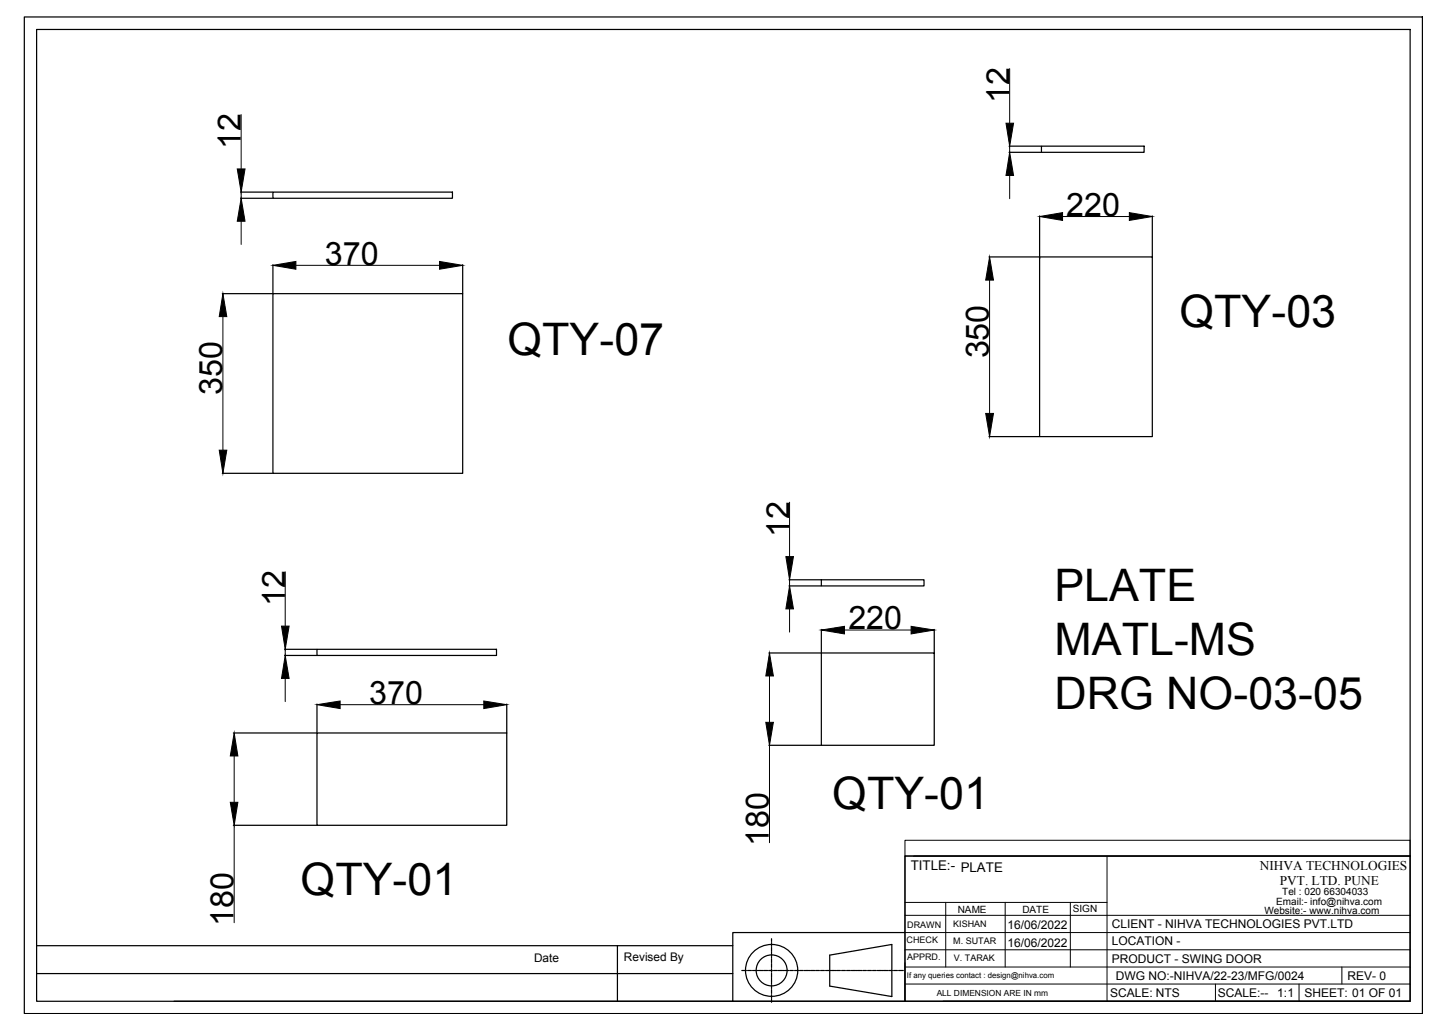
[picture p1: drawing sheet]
<svg xmlns="http://www.w3.org/2000/svg" width="297mm" height="210mm" viewBox="0 0 297 210" stroke-linecap="round" stroke-linejoin="round" font-family="sans-serif">
<!-- layer: 0 -->
<g fill="none" stroke="#000" stroke-width=".25">
<path d="M5 3.5h288.8v205.7h-288.8zM7.6 6.1h283.7v200.6h-283.7zM49.7 39.7h6.6M56.4 39.7h37.1v1.2h-37.1zM208.4 31.4h6.7M208.4 30.2h6.7M215.1 30.2h21.2v1.2h-21.2zM49.7 40.9h6.6M56.4 54.6v5.9M95.6 54.6v5.9M204.3 53h10.4M214.7 53h23.3v37.1h-23.3z"/>
<path d="M214.7 44.6v8.8M238 44.6v8.3M45.9 60.6h10.4M56.4 60.6h39.2v37.1h-39.2zM45.9 97.7h10.4M204.3 90.1h10.4M163 119.7h6.6M169.7 119.7h21.2v1.2h-21.2zM58.8 135.3h6.6M58.8 134h6.6M65.5 134h37.1v1.3h-37.1zM158.8 134.8h10.8"/>
<path d="M163 120.9h6.6M169.7 134.8h23.3v19h-23.3zM169.7 129.9v4.8M193 129.9v4.8M48.2 151.3h17.2M65.5 151.3h39.2v19h-39.2zM65.5 145.3v5.9M104.7 145.3v5.9M158.8 153.8h10.8M48.2 170.3h17.2M186.9 176.7h104.4v30h-104.4zM7.6 195.2h143.8"/>
<path d="M127.5 195.2v11.5M159.4 193.7v.5M159.4 194.3v.2M159.4 194.6v.7M159.4 195.4v.2M159.4 195.7v.7M159.4 196.5v.1M159.4 196.8v.6M159.4 197.6v.1M159.4 197.9v.6M159.4 198.7v.1M159.4 198.9v.7"/>
<path d="M159.4 199.7v.1M171.4 197.1l12.8-2.2v10.8l-12.8-2.2zM186.9 192.5h-35.5v14.2h-115.5M7.6 200.9h143.8M151.4 206.7h35.5M153.2 200.3h.9M154.2 200.3h.2M154.5 200.3h.7M155.3 200.3h.1M155.6 200.3h.6M156.4 200.3h.1M156.7 200.3h.6"/>
<path d="M157.5 200.3h.1M157.7 200.3h.7M158.5 200.3h.2M158.8 200.3h.7M159.4 200v.6M159.4 200.8v.1M159.4 201.1v.6M159.4 201.9v.1M159.4 202.1v.7M159.4 202.9v.2M159.4 203.2v.7M159.4 204v.2"/>
<path d="M159.4 204.3v.7M159.4 205.1v.1M159.4 205.4v.7M159.4 206.2v.1M159.4 206.4v.5M159.6 200.3h.2M159.9 200.3h.7M160.7 200.3h.2M161 200.3h.7M161.8 200.3h.1M162 200.3h.7M162.8 200.3h.2"/>
<path d="M163.1 200.3h.7M163.9 200.3h.2M164.2 200.3h.7M165 200.3h.1M165.3 200.3h.6M166.1 200.3h.1M166.4 200.3h.6M167.2 200.3h.1M167.4 200.3h.7M168.2 200.3h.2M168.5 200.3h.7M169.3 200.3h.1"/>
<path d="M169.6 200.3h.7M170.4 200.3h.1M170.7 200.3h.6M171.5 200.3h.1M171.7 200.3h.7M172.5 200.3h.2M172.8 200.3h.7M173.6 200.3h.2M173.9 200.3h.7M174.7 200.3h.1M174.9 200.3h.7M175.8 200.3h.1"/>
<path d="M176.1 200.3h.6M176.9 200.3h.1M177.1 200.3h.7M177.9 200.3h.1M178.2 200.3h.6M179 200.3h.1M179.3 200.3h.6M180.1 200.3h.1M180.3 200.3h.7M181.2 200.3h.1M181.4 200.3h.7M182.2 200.3h.2"/>
<path d="M182.5 200.3h.7M183.3 200.3h.2M183.6 200.3h.7M184.4 200.3h.1M184.6 200.3h.7M185.4 200.3h.2M185.7 200.3h.9M194.8 206.7h96.5"/>
<circle cx="159.4" cy="200.3" r="3.2"/>
<circle cx="159.4" cy="200.3" r="5.4"/>
</g>
<g fill="none" stroke="#000" stroke-width=".21">
<path d="M208.6 14.2v11.2M49.8 23.7v11.2M49.8 39.7v1.2M208.6 30.2v1.2M208.6 36.2v4.8M49.8 45.7v4.7M61.1 54.8h29.7M204.4 57.8v27.5M219.5 44.7h13.8M46 65.3v27.6M58.9 118v11.2M163.1 103.7v11.2"/>
<path d="M163.1 119.7v1.2M58.9 134v1.3M158.9 139.5v9.6M163.1 125.7v4.8M174.4 130h13.8M48.4 156v9.6M58.9 140v4.8M70.3 145.4h29.6M158.9 153.8v20.1M48.4 170.3v20.1M186.9 173.4h104.4v3.3h-104.4zM186.9 176.7v30"/>
<path d="M188.7 176.7h102.6M228.7 176.7v30M186.9 199.6h104.4M186.9 196h104.4M186.9 192.5h104.4M186.9 188.9h104.4M186.9 186.3h41.8M195.4 186.3v13.3M207.6 186.3v13.3M221.1 186.3v13.3M277.2 199.6v3.5M186.9 203.1h104.4"/>
<path d="M251.1 203.1v3.6M268.3 203.1v3.6"/>
</g>
<g fill="#000" stroke="#000" stroke-width=".21">
<path d="M49 34.9h1.6l-.8 4.8zM208.6 31.4l.8 4.8h-1.6zM207.8 25.4h1.6l-.8 4.8zM49.8 40.9l.8 4.8h-1.6zM56.4 54.8l4.7-.8v1.6zM90.8 54l4.8 .8-4.8 .8zM204.4 53l.8 4.8h-1.6zM214.7 44.7l4.8-.8v1.6zM233.3 43.9l4.7 .8-4.7 .8zM46 60.6l.8 4.7h-1.5zM45.3 92.9h1.5l-.8 4.8zM203.6 85.3h1.6l-.8 4.8z"/>
<path d="M162.3 114.9h1.6l-.8 4.8zM58.2 129.2h1.5l-.8 4.8zM158.9 134.8l.9 4.7h-1.6zM163.1 120.9l.8 4.8h-1.6zM169.7 130l4.7-.7v1.5zM188.2 129.3l4.8 .7-4.8 .8zM48.4 151.3l.7 4.7h-1.5zM58.9 135.3l.8 4.7h-1.5zM65.5 145.4l4.8-.7v1.5zM99.9 144.7l4.8 .7-4.8 .8zM158.2 149.1h1.6l-.9 4.7zM47.6 165.6h1.5l-.7 4.7z"/>
</g>
<g font-size="9.3">
<text x="243.6" y="67.5">QTY-03</text>
<text x="104.8" y="73.3">QTY-07</text>
<text x="217.8" y="124.1">PLATE</text>
<text x="217.8" y="135.2">MATL-MS</text>
<text x="217.8" y="146.4">DRG NO-03-05</text>
<text x="171.9" y="166.9">QTY-01</text>
<text x="62.1" y="184.7">QTY-01</text>
</g>
<g font-size="6.7">
<text x="208.5" y="21.3" transform="rotate(-90 208.5 21.3)">12</text>
<text x="49.7" y="30.8" transform="rotate(-90 49.7 30.8)">12</text>
<text x="220.2" y="44.6">220</text>
<text x="67.1" y="54.6">370</text>
<text x="204.3" y="74" transform="rotate(-90 204.3 74)">350</text>
<text x="45.9" y="81.6" transform="rotate(-90 45.9 81.6)">350</text>
<text x="163.1" y="110.8" transform="rotate(-90 163.1 110.8)">12</text>
<text x="58.9" y="125.1" transform="rotate(-90 58.9 125.1)">12</text>
<text x="175.2" y="129.9">220</text>
<text x="76.3" y="145.3">370</text>
<text x="158.8" y="174.6" transform="rotate(-90 158.8 174.6)">180</text>
<text x="48.2" y="191.1" transform="rotate(-90 48.2 191.1)">180</text>
</g>
<text font-size="2.8" x="188.1" y="179.6">TITLE:- PLATE</text>
<g font-size="2.7">
<text x="260.3" y="179.6">NIHVA TECHNOLOGIES</text>
<text x="264.4" y="182.7">PVT. LTD. PUNE</text>
</g>
<g font-size="2.5">
<text x="208.1" y="191.8">16/06/2022</text>
<text x="229.7" y="191.5">CLIENT - NIHVA TECHNOLOGIES PVT.LTD</text>
<text x="208.1" y="195.4">16/06/2022</text>
<text x="229.6" y="195.1">LOCATION -</text>
<text x="229.6" y="198.7">PRODUCT - SWING DOOR</text>
<text x="230.5" y="202.2">DWG NO:-NIHVA/22-23/MFG/0024</text>
<text x="278.3" y="202.2">REV- 0</text>
<text x="229.3" y="205.8">SCALE: NTS</text>
<text x="251.6" y="205.8">SCALE:--</text>
<text x="263.8" y="205.8">1:1</text>
<text x="269.4" y="205.8">SHEET: 01 OF 01</text>
</g>
<g font-size="2.4">
<text x="110.3" y="198.6">Date</text>
<text x="128.9" y="198.4">Revised By</text>
</g>
<g font-size="2.1">
<text x="264.9" y="184.7">Tel : 020 66304033</text>
<text x="197.9" y="188.4">NAME</text>
<text x="211.2" y="188.5">DATE</text>
<text x="221.6" y="188.3">SIGN</text>
<text x="261.2" y="188.7">Website:- www.nihva.com</text>
<text x="263.6" y="186.8">Email:- info@nihva.com</text>
</g>
<g font-size="1.9">
<text x="187.4" y="191.5">DRAWN</text>
<text x="196.9" y="191.4">KISHAN</text>
<text x="187.3" y="194.6">CHECK</text>
<text x="196.9" y="194.9">M. SUTAR</text>
<text x="187.4" y="198.1">APPRD.</text>
<text x="197" y="198.4">V. TARAK</text>
</g>
<text font-size="1.7" x="193.5" y="205.5">ALL DIMENSION ARE IN mm</text>
<text font-size="1.6" x="187.4" y="201.8">If any queries contact : design@nihva.com</text>
</svg>
